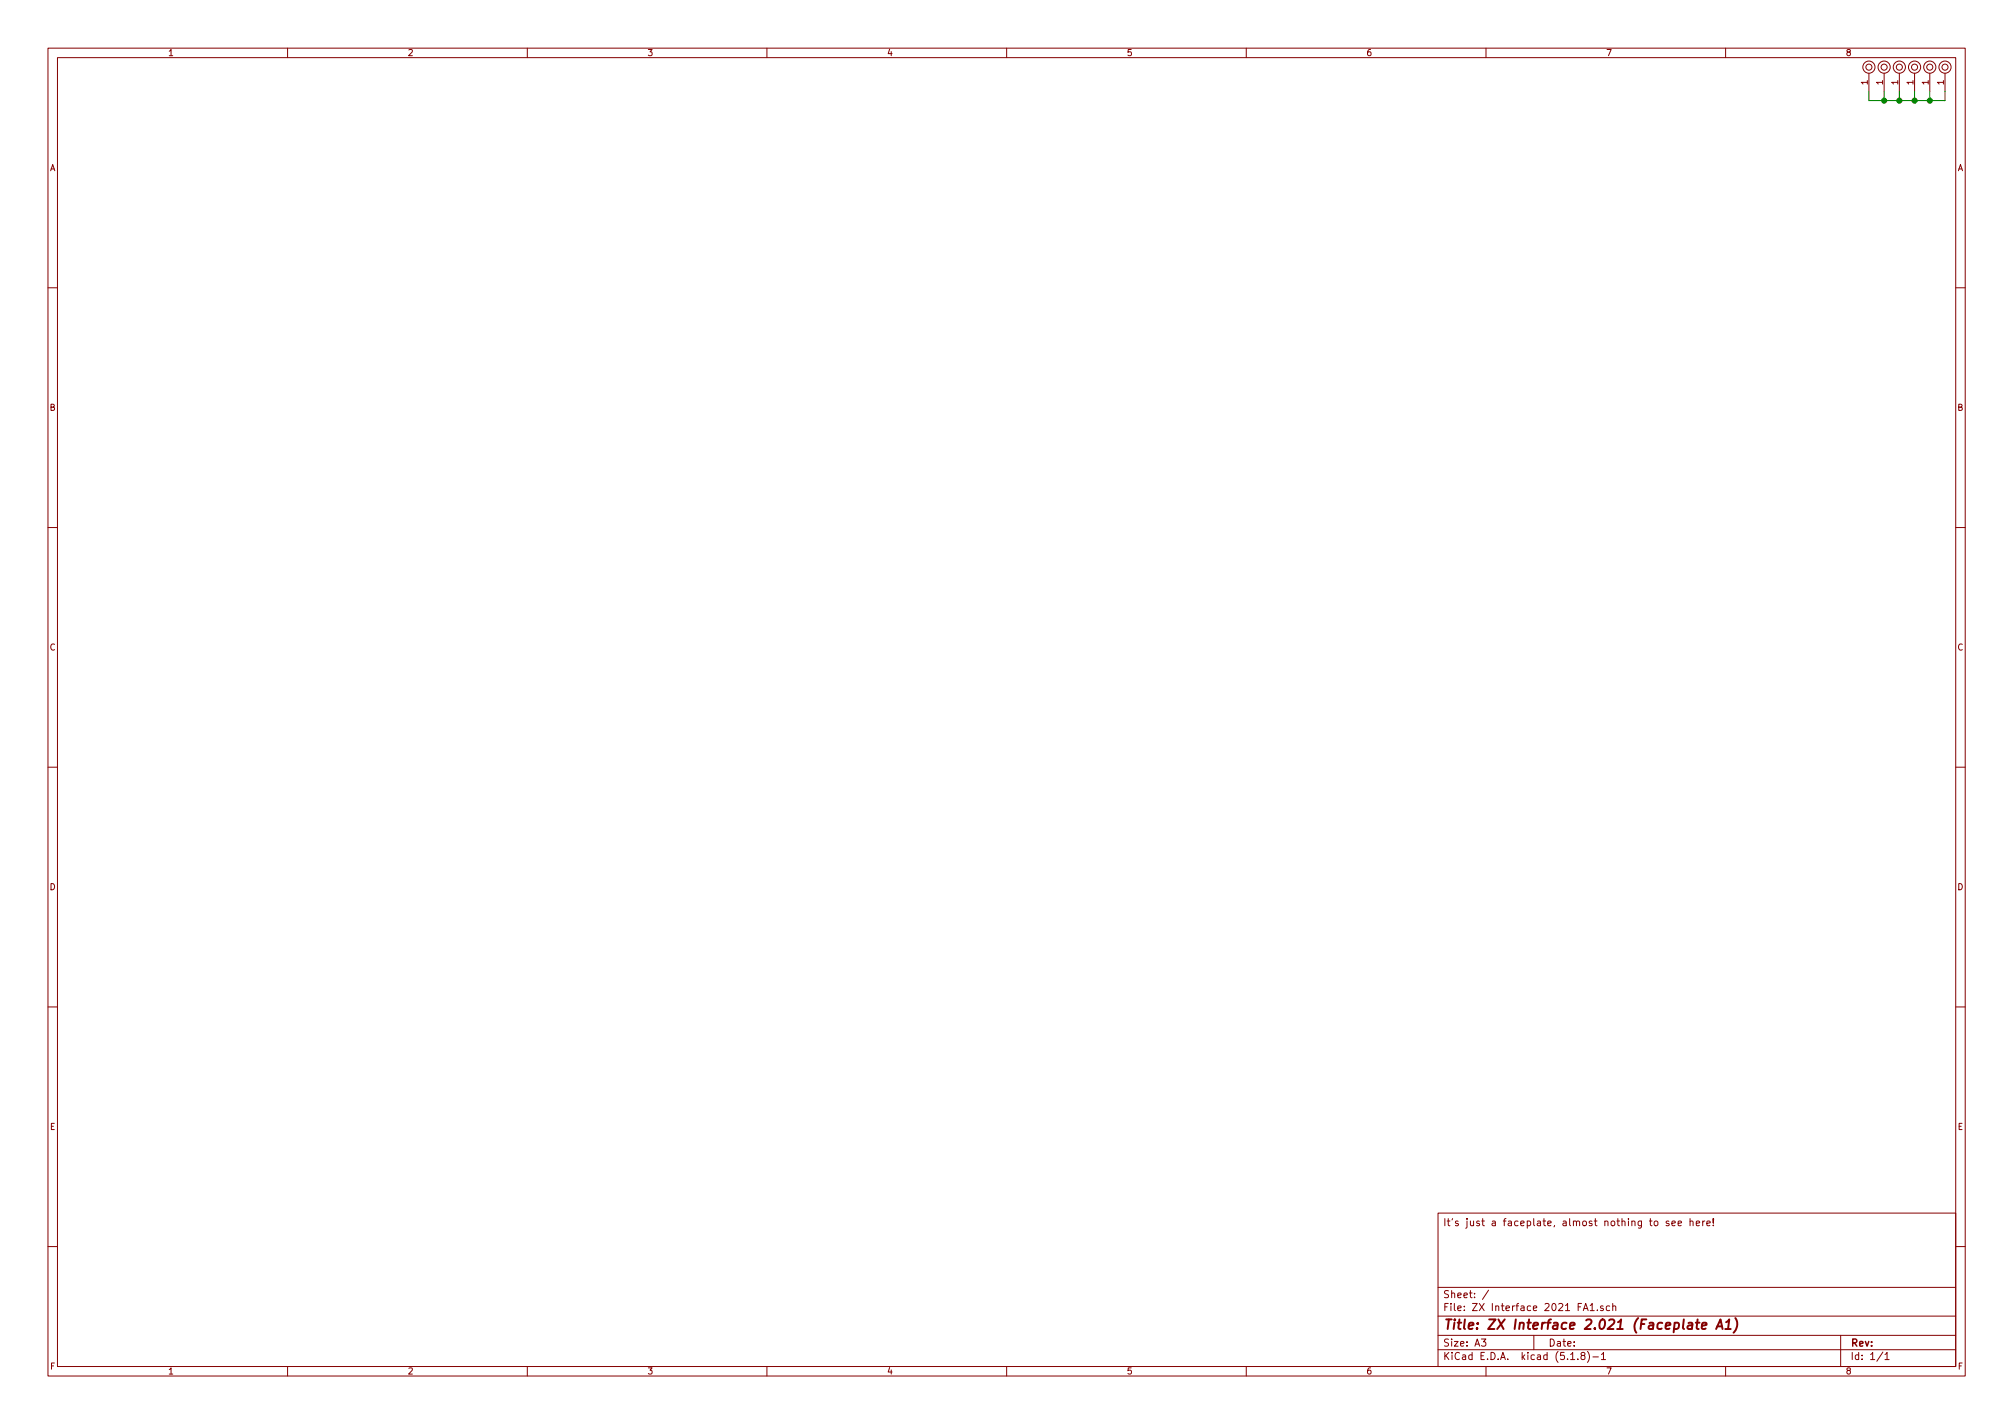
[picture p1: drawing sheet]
EESchema Schematic File Version 4
EELAYER 30 0
EELAYER END
$Descr A3 16535 11693
encoding utf-8
Sheet 1 1
Title "ZX Interface 2.021 (Faceplate A1)"
Date ""
Rev ""
Comp ""
Comment1 ""
Comment2 ""
Comment3 ""
Comment4 "It's just a faceplate, almost nothing to see here!"
$EndDescr
$Comp
L mounting:Mounting_Pin M6
U 1 1
P 15975 550
F 0 "M6" H 15975 650 50  0001 C CNN
F 1 "Mounting" H 15975 475 50  0001 C CNN
F 2 "mounting:M3_pin" H 15975 550 50  0001 C CNN
F 3 "~" H 15975 550 50  0001 C CNN
	1    15975 550 
	0    -1   -1   0   
$EndComp
$Comp
L mounting:Mounting_Pin M5
U 1 1
P 15850 550
F 0 "M5" H 15850 650 50  0001 C CNN
F 1 "Mounting" H 15850 475 50  0001 C CNN
F 2 "mounting:M3_pin" H 15850 550 50  0001 C CNN
F 3 "~" H 15850 550 50  0001 C CNN
	1    15850 550 
	0    -1   -1   0   
$EndComp
$Comp
L mounting:Mounting_Pin M4
U 1 1
P 15725 550
F 0 "M4" H 15725 650 50  0001 C CNN
F 1 "Mounting" H 15725 475 50  0001 C CNN
F 2 "mounting:M3_pin" H 15725 550 50  0001 C CNN
F 3 "~" H 15725 550 50  0001 C CNN
	1    15725 550 
	0    -1   -1   0   
$EndComp
$Comp
L mounting:Mounting_Pin M3
U 1 1
P 15600 550
F 0 "M3" H 15600 650 50  0001 C CNN
F 1 "Mounting" H 15600 475 50  0001 C CNN
F 2 "mounting:M3_pin" H 15600 550 50  0001 C CNN
F 3 "~" H 15600 550 50  0001 C CNN
	1    15600 550 
	0    -1   -1   0   
$EndComp
$Comp
L mounting:Mounting_Pin M2
U 1 1
P 15475 550
F 0 "M2" H 15475 650 50  0001 C CNN
F 1 "Mounting" H 15475 475 50  0001 C CNN
F 2 "mounting:M3_pin" H 15475 550 50  0001 C CNN
F 3 "~" H 15475 550 50  0001 C CNN
	1    15475 550 
	0    -1   -1   0   
$EndComp
$Comp
L mounting:Mounting_Pin M1
U 1 1
P 15350 550
F 0 "M1" H 15350 650 50  0001 C CNN
F 1 "Mounting" H 15350 475 50  0001 C CNN
F 2 "mounting:M3_pin" H 15350 550 50  0001 C CNN
F 3 "~" H 15350 550 50  0001 C CNN
	1    15350 550 
	0    -1   -1   0   
$EndComp
Wire Wire Line
	15350 750  15350 825 
Wire Wire Line
	15350 825  15475 825 
Wire Wire Line
	15975 825  15975 750 
Wire Wire Line
	15850 750  15850 825 
Connection ~ 15850 825 
Wire Wire Line
	15850 825  15975 825 
Wire Wire Line
	15725 750  15725 825 
Connection ~ 15725 825 
Wire Wire Line
	15725 825  15850 825 
Wire Wire Line
	15600 750  15600 825 
Connection ~ 15600 825 
Wire Wire Line
	15600 825  15725 825 
Wire Wire Line
	15475 750  15475 825 
Connection ~ 15475 825 
Wire Wire Line
	15475 825  15600 825 
$EndSCHEMATC
